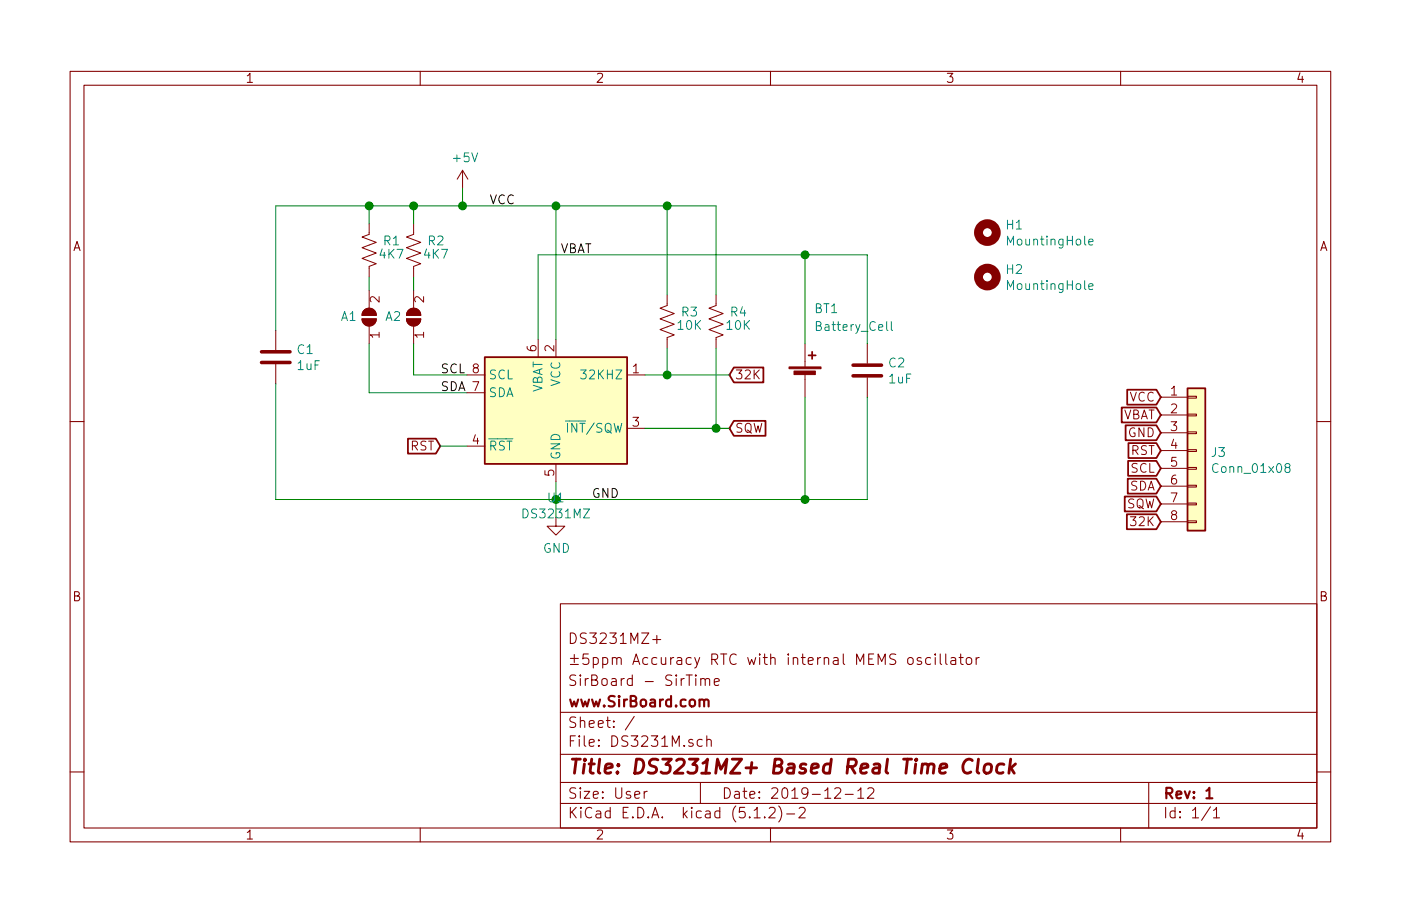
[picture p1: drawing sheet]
EESchema Schematic File Version 4
LIBS:DS3231M-cache
EELAYER 29 0
EELAYER END
$Descr User 7874 5118
encoding utf-8
Sheet 1 1
Title "DS3231MZ+ Based Real Time Clock"
Date "2019-12-12"
Rev "1"
Comp "www.SirBoard.com"
Comment1 "SirBoard - SirTime"
Comment2 "±5ppm Accuracy RTC with internal MEMS oscillator"
Comment3 "DS3231MZ+"
Comment4 ""
$EndDescr
$Comp
L power:GND #PWR0101
U 1 1
P 3125 2900
F 0 "#PWR0101" H 3125 2650 50  0001 C CNN
F 1 "GND" H 3129 2728 50  0000 C CNN
F 2 "" H 3125 2900 50  0001 C CNN
F 3 "" H 3125 2900 50  0001 C CNN
	1    3125 2900
	1    0    0    -1  
$EndComp
Text GLabel 6525 2225 0    50   Input ~ 0
VCC
Text GLabel 6525 2425 0    50   Input ~ 0
GND
Text GLabel 6525 2625 0    50   Input ~ 0
SCL
$Comp
L Device:R_US R1
U 1 1
P 2075 1400
F 0 "R1" H 2150 1350 50  0000 L CNN
F 1 "4K7" H 2125 1425 50  0000 L CNN
F 2 "Resistor_SMD:R_0603_1608Metric" V 2115 1390 50  0001 C CNN
F 3 "~" H 2075 1400 50  0001 C CNN
F 4 "C99782" H 2075 1400 50  0001 C CNN "Part"
	1    2075 1400
	1    0    0    1   
$EndComp
$Comp
L Jumper:SolderJumper_2_Open A1
U 1 1
P 2075 1775
F 0 "A1" V 2075 1888 50  0000 C CNN
F 1 "SolderJumper_2_Open" H 2075 1888 50  0001 C CNN
F 2 "Jumper:SolderJumper-2_P1.3mm_Open_RoundedPad1.0x1.5mm" H 2075 1775 50  0001 C CNN
F 3 "~" H 2075 1775 50  0001 C CNN
	1    2075 1775
	0    -1   -1   0   
$EndComp
$Comp
L Jumper:SolderJumper_2_Open A2
U 1 1
P 2325 1775
F 0 "A2" V 2325 1888 50  0000 C CNN
F 1 "SolderJumper_2_Open" H 2325 1888 50  0001 C CNN
F 2 "Jumper:SolderJumper-2_P1.3mm_Open_RoundedPad1.0x1.5mm" H 2325 1775 50  0001 C CNN
F 3 "~" H 2325 1775 50  0001 C CNN
	1    2325 1775
	0    -1   -1   0   
$EndComp
$Comp
L power:+5V #PWR0102
U 1 1
P 2600 1050
F 0 "#PWR0102" H 2600 900 50  0001 C CNN
F 1 "+5V" H 2614 1223 50  0000 C CNN
F 2 "" H 2600 1050 50  0001 C CNN
F 3 "" H 2600 1050 50  0001 C CNN
	1    2600 1050
	1    0    0    -1  
$EndComp
$Comp
L Device:R_US R2
U 1 1
P 2325 1400
F 0 "R2" H 2400 1350 50  0000 L CNN
F 1 "4K7" H 2375 1425 50  0000 L CNN
F 2 "Resistor_SMD:R_0603_1608Metric" V 2365 1390 50  0001 C CNN
F 3 "~" H 2325 1400 50  0001 C CNN
F 4 "C99782" H 2325 1400 50  0001 C CNN "Part"
	1    2325 1400
	1    0    0    1   
$EndComp
Wire Wire Line
	2325 2100 2625 2100
Wire Wire Line
	2625 2200 2075 2200
Wire Wire Line
	2075 1150 2075 1250
Wire Wire Line
	2325 1250 2325 1150
Wire Wire Line
	2075 1150 2325 1150
Wire Wire Line
	2325 1150 2600 1150
Wire Wire Line
	2600 1050 2600 1150
Connection ~ 2600 1150
$Comp
L Device:Battery_Cell BT1
U 1 1
P 4525 2125
F 0 "BT1" H 4575 2525 50  0000 L CNN
F 1 "Battery_Cell" H 4575 2425 50  0000 L CNN
F 2 "Battery:BatteryHolder_Keystone_3000_1x12mm" V 4525 2185 50  0001 C CNN
F 3 "~" V 4525 2185 50  0001 C CNN
F 4 "C238097" V 4525 2125 50  0001 C CNN "PartNo."
	1    4525 2125
	1    0    0    -1  
$EndComp
Wire Wire Line
	3125 2800 3125 2700
Wire Wire Line
	3125 2900 3125 2800
Connection ~ 3125 2800
Connection ~ 2325 1150
Wire Wire Line
	2075 1625 2075 1550
Wire Wire Line
	2325 1550 2325 1625
Wire Wire Line
	2325 1925 2325 2100
Wire Wire Line
	2075 1925 2075 2200
Text Label 2475 2100 0    50   ~ 0
SCL
Text Label 2475 2200 0    50   ~ 0
SDA
Text Label 3150 1425 0    50   ~ 0
VBAT
Text Label 2750 1150 0    50   ~ 0
VCC
Text Label 3325 2800 0    50   ~ 0
GND
Text GLabel 4100 2400 2    50   Input ~ 0
SQW
Wire Wire Line
	4100 2400 4025 2400
Text GLabel 6525 2825 0    50   Input ~ 0
SQW
$Comp
L Device:C C1
U 1 1
P 1550 2000
F 0 "C1" H 1665 2045 50  0000 L CNN
F 1 "1uF" H 1665 1955 50  0000 L CNN
F 2 "Capacitor_SMD:C_0805_2012Metric" H 1588 1850 50  0001 C CNN
F 3 "~" H 1550 2000 50  0001 C CNN
F 4 "C396719" H 1550 2000 50  0001 C CNN "Part"
	1    1550 2000
	1    0    0    -1  
$EndComp
Wire Wire Line
	2075 1150 1550 1150
Wire Wire Line
	1550 1150 1550 1850
Connection ~ 2075 1150
Wire Wire Line
	1550 2150 1550 2800
Wire Wire Line
	1550 2800 3125 2800
$Comp
L Timer_RTC:DS3231MZ U1
U 1 1
P 3125 2300
F 0 "U1" H 3125 1812 50  0000 C CNN
F 1 "DS3231MZ" H 3125 1722 50  0000 C CNN
F 2 "Package_SO:SOIC-8_3.9x4.9mm_P1.27mm" H 3125 1800 50  0001 C CNN
F 3 "http://datasheets.maximintegrated.com/en/ds/DS3231M.pdf" H 3125 1700 50  0001 C CNN
F 4 "C107410" H 3125 2300 50  0001 C CNN "Part"
	1    3125 2300
	1    0    0    -1  
$EndComp
Wire Wire Line
	3025 1900 3025 1425
Wire Wire Line
	2600 1150 3125 1150
Wire Wire Line
	3125 1900 3125 1150
Text GLabel 2475 2500 0    50   Input ~ 0
RST
Wire Wire Line
	2475 2500 2625 2500
Text GLabel 4100 2100 2    50   Input ~ 0
32K
Wire Wire Line
	4100 2100 3750 2100
$Comp
L Device:R_US R3
U 1 1
P 3750 1800
F 0 "R3" H 3825 1750 50  0000 L CNN
F 1 "10K" H 3800 1825 50  0000 L CNN
F 2 "Resistor_SMD:R_0603_1608Metric" V 3790 1790 50  0001 C CNN
F 3 "~" H 3750 1800 50  0001 C CNN
F 4 "C99198" H 3750 1800 50  0001 C CNN "Part"
	1    3750 1800
	1    0    0    1   
$EndComp
$Comp
L Device:R_US R4
U 1 1
P 4025 1800
F 0 "R4" H 4100 1750 50  0000 L CNN
F 1 "10K" H 4075 1825 50  0000 L CNN
F 2 "Resistor_SMD:R_0603_1608Metric" V 4065 1790 50  0001 C CNN
F 3 "~" H 4025 1800 50  0001 C CNN
F 4 "C99198" H 4025 1800 50  0001 C CNN "Part"
	1    4025 1800
	1    0    0    1   
$EndComp
Wire Wire Line
	3750 1950 3750 2100
Connection ~ 3750 2100
Wire Wire Line
	3750 2100 3625 2100
Wire Wire Line
	4025 1950 4025 2400
Connection ~ 4025 2400
Wire Wire Line
	4025 2400 3625 2400
Wire Wire Line
	4025 1650 4025 1150
Wire Wire Line
	4025 1150 3750 1150
Connection ~ 3125 1150
Wire Wire Line
	3750 1650 3750 1150
Connection ~ 3750 1150
Wire Wire Line
	3750 1150 3125 1150
$Comp
L Device:C C2
U 1 1
P 4875 2075
F 0 "C2" H 4990 2120 50  0000 L CNN
F 1 "1uF" H 4990 2030 50  0000 L CNN
F 2 "Capacitor_SMD:C_0805_2012Metric" H 4913 1925 50  0001 C CNN
F 3 "~" H 4875 2075 50  0001 C CNN
F 4 "C396719" H 4875 2075 50  0001 C CNN "Part"
	1    4875 2075
	1    0    0    -1  
$EndComp
Wire Wire Line
	4875 1925 4875 1425
Wire Wire Line
	4875 2225 4875 2800
Text GLabel 6525 2525 0    50   Input ~ 0
RST
Text GLabel 6525 2925 0    50   Input ~ 0
32K
Text GLabel 6525 2325 0    50   Input ~ 0
VBAT
Text GLabel 6525 2725 0    50   Input ~ 0
SDA
$Comp
L Mechanical:MountingHole H1
U 1 1
P 5550 1300
F 0 "H1" H 5650 1345 50  0000 L CNN
F 1 "MountingHole" H 5650 1255 50  0000 L CNN
F 2 "SirBoardLibrary:MountingHole_M2.5_SirBoard" H 5550 1300 50  0001 C CNN
F 3 "~" H 5550 1300 50  0001 C CNN
	1    5550 1300
	1    0    0    -1  
$EndComp
$Comp
L Mechanical:MountingHole H2
U 1 1
P 5550 1550
F 0 "H2" H 5650 1595 50  0000 L CNN
F 1 "MountingHole" H 5650 1505 50  0000 L CNN
F 2 "SirBoardLibrary:MountingHole_M2.5_SirBoard" H 5550 1550 50  0001 C CNN
F 3 "~" H 5550 1550 50  0001 C CNN
	1    5550 1550
	1    0    0    -1  
$EndComp
$Comp
L Connector_Generic:Conn_01x08 J3
U 1 1
P 6725 2525
F 0 "J3" H 6804 2517 50  0000 L CNN
F 1 "Conn_01x08" H 6804 2427 50  0000 L CNN
F 2 "Connector_PinHeader_2.54mm:PinHeader_1x08_P2.54mm_Vertical" H 6725 2525 50  0001 C CNN
F 3 "~" H 6725 2525 50  0001 C CNN
	1    6725 2525
	1    0    0    -1  
$EndComp
Wire Wire Line
	3125 2800 4525 2800
Wire Wire Line
	4525 1925 4525 1425
Connection ~ 4525 1425
Wire Wire Line
	4525 1425 4875 1425
Wire Wire Line
	4525 2225 4525 2800
Connection ~ 4525 2800
Wire Wire Line
	4525 2800 4875 2800
Wire Wire Line
	3025 1425 4525 1425
$EndSCHEMATC
